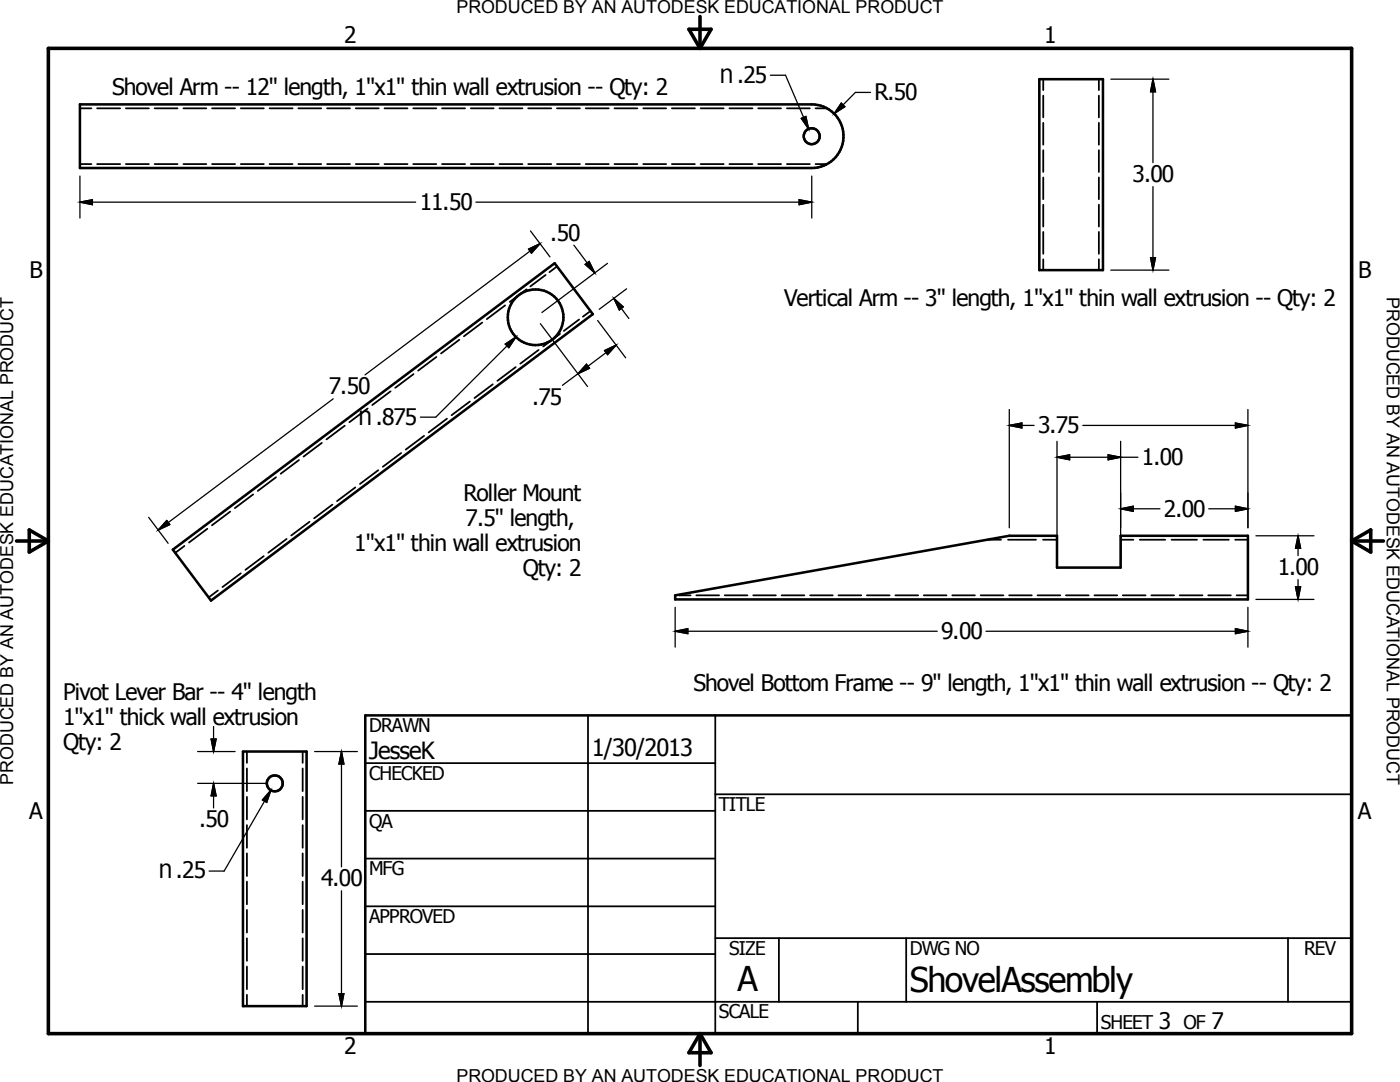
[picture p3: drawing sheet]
<svg xmlns="http://www.w3.org/2000/svg" width="279mm" height="216mm" viewBox="0 0 279 216" stroke-linecap="round" stroke-linejoin="round" font-family="sans-serif">
<g fill="none" stroke="#000" stroke-width=".36">
<path d="M208.2 15.8v2.2M208.2 19.1v4.3M219.3 15.8v2.2M219.3 19.1v4.3M16 32.7h2.2M16 21.6h2.2M19.4 32.7h4.6M19.4 21.6h4.6M25.1 32.7h4.6M25.1 21.6h4.6M30.9 32.7h4.5M30.9 21.6h4.5"/>
<path d="M36.6 32.7h4.6M36.6 21.6h4.6M42.3 32.7h4.6M42.3 21.6h4.6M48.1 32.7h4.6M48.1 21.6h4.6M53.8 32.7h4.6M53.8 21.6h4.6M59.5 32.7h4.6M59.5 21.6h4.6M65.3 32.7h4.6M65.3 21.6h4.6"/>
<path d="M71 32.7h4.6M71 21.6h4.6M76.7 32.7h4.6M76.7 21.6h4.6M82.5 32.7h4.6M82.5 21.6h4.6M88.2 32.7h4.6M88.2 21.6h4.6M94 32.7h4.5M94 21.6h4.5M99.7 32.7h4.6M99.7 21.6h4.6"/>
<path d="M105.4 32.7h4.6M105.4 21.6h4.6M111.2 32.7h4.5M111.2 21.6h4.5M116.9 32.7h4.6M116.9 21.6h4.6M122.6 32.7h4.6M122.6 21.6h4.6M128.4 32.7h4.5M128.4 21.6h4.5M134.1 32.7h4.6M134.1 21.6h4.6"/>
<path d="M139.8 32.7h4.6M139.8 21.6h4.6M145.6 32.7h4.6M145.6 21.6h4.6M151.3 32.7h4.6M151.3 21.6h4.6M157 32.7h4.6M157 21.6h4.6M162.8 32.7h2.3M162.8 21.6h2.3M208.2 24.5v4.4M208.2 30v4.3"/>
<path d="M208.2 35.4v4.4M219.3 24.5v4.4M219.3 30v4.3M219.3 35.4v4.4M105.1 57.7l-3.4 2.5M108.9 54.9l-3.1 2.3M111.2 53.2l-1.5 1.1M208.2 40.8v4.4M208.2 46.3v4.3M208.2 51.7v2.2M219.3 40.8v4.4M219.3 46.3v4.3"/>
<path d="M219.3 51.7v2.2M78 78.1l-3.7 2.7M82.5 74.7l-3.6 2.7M87.1 71.2l-3.7 2.8M91.7 67.8l-3.7 2.7M96.2 64.4l-3.6 2.7M98.3 76.7l-3.6 2.7M100.8 60.9l-3.6 2.8M102.9 73.3l-3.6 2.7M107.5 69.8l-3.7 2.8M111.8 66.6l-3.4 2.5M115.6 63.8l-3.1 2.2"/>
<path d="M117.9 62.1l-1.6 1.1M50.5 98.7l-3.6 2.7M55.1 95.2l-3.7 2.8M59.7 91.8l-3.7 2.7M64.2 88.4l-3.6 2.7M68.8 84.9l-3.6 2.8M70.9 97.3l-3.6 2.7M73.4 81.5l-3.7 2.8M75.5 93.8l-3.7 2.8M80.1 90.4l-3.7 2.7M84.6 87l-3.6 2.7M89.2 83.5l-3.7 2.8"/>
<path d="M93.8 80.1l-3.7 2.8M36.8 108.9l-1.8 1.4M41.4 105.5l-3.7 2.8M43.5 117.8l-1.8 1.4M45.9 102.1l-3.6 2.7M48.1 114.4l-3.7 2.7M52.6 111l-3.6 2.7M57.2 107.5l-3.7 2.8M61.8 104.1l-3.7 2.8M66.3 100.7l-3.6 2.7M135.6 118.8h2.2M135.6 118.7h.1"/>
<path d="M135.6 118.8h.1M139 118.8h4.5M144.6 118.8h4.6M150.3 118.8h4.5M156 118.8h4.5M161.7 118.8h4.5M167.3 118.8h4.6M173 118.8h4.5M178.7 118.8h4.5M184.4 118.8h4.5M190 118.8h4.6M195.7 118.8h4.6"/>
<path d="M197 107.7h2.8M201.2 107.7h5.6M201.4 118.8h4.5M207.1 118.8h4.5M208.2 107.7h2.7M212.7 118.8h4.6M218.4 118.8h4.6M223.6 107.7h2.6M224.1 118.8h4.5M227.5 107.7h5M229.8 118.8h4.5M233.8 107.7h5.1"/>
<path d="M235.4 118.8h4.6M240.2 107.7h5M241.1 118.8h4.5M246.5 107.7h2.5M246.8 118.8h2.2M49.3 150v2.2M49.3 153.3v4.6M49.3 159v4.5M60.4 150v2.2M60.4 153.3v4.6M60.4 159v4.5M72.9 152.3h69.8"/>
<path d="M117.3 142.7v63.5M142.7 158.5h127M142.7 142.7v63.5M49.3 164.6v4.6M49.3 170.3v4.5M49.3 175.9v4.5M60.4 164.6v4.6M60.4 170.3v4.5M60.4 175.9v4.5M72.9 161.8h69.8M72.9 171.3h69.8M49.3 181.6v4.5"/>
<path d="M49.3 187.2v4.5M49.3 192.9v4.5M49.3 198.5v2.3M60.4 181.6v4.5M60.4 187.2v4.5M60.4 192.9v4.5M60.4 198.5v2.3M72.9 180.8h69.8M72.9 190.4h69.8M72.9 199.9h196.8M142.7 187.2h127M155.4 187.2v12.7"/>
<path d="M171.2 199.9v6.3M180.8 187.2v12.7M218.9 199.9v6.3M257 187.2v12.7"/>
</g>
<g fill="none" stroke="#000" stroke-width=".51">
<path d="M207.4 15.8h12.7v38.1h-12.7zM16 20.8h146a6.4 6.4 0 0 1 6.3 6.4 6.4 6.4 0 0 1-6.3 6.3h-146zM34.5 109.7l76.2-57.2 7.6 10.2-76.2 57.1zM134.7 118.8l66.7-11.9h9.5v6.4h12.7v-6.4h25.4v12.7h-114.3zM48.5 150h12.7v50.8h-12.7zM72.9 142.7h196.8v63.5h-196.8z"/>
<circle cx="162" cy="27.2" r="1.59"/>
<circle cx="106.9" cy="63.3" r="5.5"/>
<circle cx="54.8" cy="156.3" r="1.58"/>
</g>
<path d="M9.7 9.7h260v196.5h-260zM137.5 5.8h4.4l-2.2 3.9zM139.7 3.3v6.4M3.3 107.9h6.4M5.8 105.7l3.9 2.2-3.9 2.3zM269.7 107.9h6.4M269.7 107.9l3.9-2.2v4.5zM139.7 206.2v6.4M139.7 206.2l2.2 3.9h-4.4z" fill="none" stroke="#000" stroke-width=".71"/>
<g fill="none" stroke="#000" stroke-width=".25">
<path d="M153.7 15h3.1l4.6 10.7M173.7 18.4h-3l-4.2 4.3M221.7 15.8h11.6M230.1 15.8v16.7M230.1 15.8l.5 2.5h-1zM16 35.1v8.4M159.5 39.9l2.5 .4-2.5 .5zM159.9 23.6l.9-.4 .6 2.5zM162 35.1v8.4M167.9 20.6l.7 .7-2.1 1.4zM230.1 37.2v16.7M16 40.3h67"/>
<path d="M16 40.3l2.4-.4v.9zM95 40.3h67M105.5 49.7l2.3-1.1-1.7 1.9zM105.9 46.1l3.9 5.2M107.8 48.6l-35 26.2M114.5 48.9l4.2 5.6M116.8 52.8l.8-.6 1.1 2.3zM121.2 52.6l-13 9.8M122.5 59.5l3 4.1M122.5 59.5l1.9 1.7-.8 .6zM125 57.6l-5.4 4.1M221.7 53.9h11.6"/>
<path d="M229.6 51.4h1l-.5 2.5zM66.5 79.6l-34.9 26.2M100.8 68.7l2.2-1.5-1.5 2.2zM103 67.2l-16 16h-3.1M107.8 64.6l9.4 12.5M117 72.7l.7 .8-2.4 1.1zM119.3 64l5.6 7.4M120.6 70l2.4-1.1-1.7 1.9zM123 68.9l-10.8 8M201.4 84.9h5M201.4 84.9l2.5-.5v1zM201.4 81.7v23.6"/>
<path d="M210.9 91.2h16.2M210.9 91.2l2.6-.4v.9zM210.9 88.1v23.6M216.1 84.9h32.9M221.2 90.8l2.4 .4-2.4 .5zM223.6 88.1v23.6M246.6 84.4l2.4 .5-2.4 .5zM249 81.7v23.6M29.7 103.2l3.9 5.2M33.3 103.9l.6 .8-2.3 1.1zM223.6 101.5h7.9M223.6 101.5l2.6-.5v1z"/>
<path d="M241.2 101.5h7.8M246.6 101l2.4 .5-2.4 .5zM250.6 119.6h11.6M250.6 106.9h11.6M258.5 117.1h1.1l-.5 2.5zM259.1 106.9v4M259.1 115.6v4M259.1 106.9l.5 2.5h-1.1zM134.7 126h52.3M134.7 126l2.6-.5v.9zM134.7 121.2v7.9M196.8 126h52.2"/>
<path d="M246.6 125.5l2.4 .5-2.4 .4zM249 121.2v7.9M39.4 150h7.5M39.4 156.3h13.9M42.1 147.5h1l-.5 2.5zM42.6 145v5M42.6 156.3v4.9M42.6 156.3l.5 2.5h-1zM54.1 157.7l-9.4 16.1h-3M54.1 157.7l-.9 2.4-.8-.5zM62.8 150h8.5M68.1 150v23"/>
<path d="M68.1 150l.5 2.5h-1zM68.1 177.7v23.1M67.6 198.3h1l-.5 2.5zM62.8 200.8h8.5"/>
</g>
<g fill="#000" stroke="#000" stroke-width=".25">
<path d="M230.1 15.8l.5 2.5h-1zM16 40.3l2.4-.4v.9zM159.9 23.6l.9-.4 .6 2.5zM167.9 20.6l.7 .7-2.1 1.4zM105.5 49.7l2.3-1.1-1.7 1.9zM116.8 52.8l.8-.6 1.1 2.3zM159.5 39.9l2.5 .4-2.5 .5zM229.6 51.4h1l-.5 2.5zM100.8 68.7l2.2-1.5-1.5 2.2zM117 72.7l.7 .8-2.4 1.1zM120.6 70l2.4-1.1-1.7 1.9zM122.5 59.5l1.9 1.7-.8 .6z"/>
<path d="M201.4 84.9l2.5-.5v1zM210.9 91.2l2.6-.4v.9zM221.2 90.8l2.4 .4-2.4 .5zM246.6 84.4l2.4 .5-2.4 .5zM33.3 103.9l.6 .8-2.3 1.1zM223.6 101.5l2.6-.5v1zM246.6 101l2.4 .5-2.4 .5zM258.5 117.1h1.1l-.5 2.5zM259.1 106.9l.5 2.5h-1.1zM134.7 126l2.6-.5v.9zM246.6 125.5l2.4 .5-2.4 .4zM42.1 147.5h1l-.5 2.5z"/>
<path d="M42.6 156.3l.5 2.5h-1zM68.1 150l.5 2.5h-1zM54.1 157.7l-.9 2.4-.8-.5zM67.6 198.3h1l-.5 2.5z"/>
</g>
<g font-size="6.8">
<text x="147.2" y="197.7">A</text>
<text x="181.6" y="197.9">ShovelAssembly</text>
</g>
<g font-size="5.4">
<text x="143.7" y="16.5">⌀</text>
<text x="71.6" y="84.7">⌀</text>
<text x="31.7" y="175.3">⌀</text>
</g>
<g font-size="4.7">
<text x="73.7" y="151.4">JesseK</text>
<text x="118.1" y="150.8">1/30/2013</text>
</g>
<g font-size="4.5">
<text x="68.7" y="8.7">2</text>
<text x="208.4" y="8.7">1</text>
<text x="147.1" y="16.5">.25</text>
<text x="22.4" y="18.9">Shovel Arm -- 12&quot; length, 1&quot;x1&quot; thin wall extrusion -- Qty: 2</text>
<text x="174.5" y="20">R.50</text>
<text x="83.8" y="41.9">11.50</text>
<text x="226" y="36.4">3.00</text>
<text x="109.8" y="48.1">.50</text>
<text x="5.9" y="55.5">B</text>
<text x="271" y="55.5">B</text>
<text x="156.5" y="61.1">Vertical Arm -- 3&quot; length, 1&quot;x1&quot; thin wall extrusion -- Qty: 2</text>
<text x="65.6" y="78.7">7.50</text>
<text x="106.2" y="80.7">.75</text>
<text x="75" y="84.7">.875</text>
<text x="207.2" y="86.4">3.75</text>
<text x="227.9" y="92.8">1.00</text>
<text x="92.5" y="100">Roller Mount</text>
<text x="92.9" y="105">7.5&quot; length,</text>
<text x="232.3" y="103.1">2.00</text>
<text x="70.7" y="110">1&quot;x1&quot; thin wall extrusion</text>
<text x="104.3" y="115">Qty: 2</text>
<text x="255" y="114.8">1.00</text>
<text x="187.8" y="127.5">9.00</text>
<text x="138.4" y="137.9">Shovel Bottom Frame -- 9&quot; length, 1&quot;x1&quot; thin wall extrusion -- Qty: 2</text>
<text x="12.6" y="139.6">Pivot Lever Bar -- 4&quot; length</text>
<text x="12.6" y="144.6">1&quot;x1&quot; thick wall extrusion</text>
<text x="12.6" y="149.6">Qty: 2</text>
<text x="5.8" y="163.4">A</text>
<text x="39.7" y="165.1">.50</text>
<text x="271" y="163.4">A</text>
<text x="35.1" y="175.3">.25</text>
<text x="64.1" y="176.9">4.00</text>
<text x="231.3" y="205.4">3</text>
<text x="241.8" y="205.4">7</text>
<text x="68.7" y="210.3">2</text>
<text x="208.4" y="210.3">1</text>
</g>
<g font-size="3.8">
<text x="73.7" y="146">DRAWN</text>
<text x="73.7" y="155.6">CHECKED</text>
<text x="143.5" y="161.8">TITLE</text>
<text x="73.7" y="165.2">QA</text>
<text x="73.7" y="174.7">MFG</text>
<text x="73.7" y="184.2">APPROVED</text>
<text x="145.5" y="190.5">SIZE</text>
<text x="181.6" y="190.6">DWG NO</text>
<text x="260.3" y="190.5">REV</text>
<text x="143.5" y="203.2">SCALE</text>
<text x="219.7" y="205.4">SHEET</text>
<text x="236.2" y="205.4">OF</text>
</g>
<g font-size="3.6">
<text x="91.1" y="2.6">PRODUCED BY AN AUTODESK EDUCATIONAL PRODUCT</text>
<text x="276.8" y="59.4" transform="rotate(90 276.8 59.4)">PRODUCED BY AN AUTODESK EDUCATIONAL PRODUCT</text>
<text x="2.6" y="156.5" transform="rotate(-90 2.6 156.5)">PRODUCED BY AN AUTODESK EDUCATIONAL PRODUCT</text>
<text x="91.1" y="215.9">PRODUCED BY AN AUTODESK EDUCATIONAL PRODUCT</text>
</g>
</svg>
